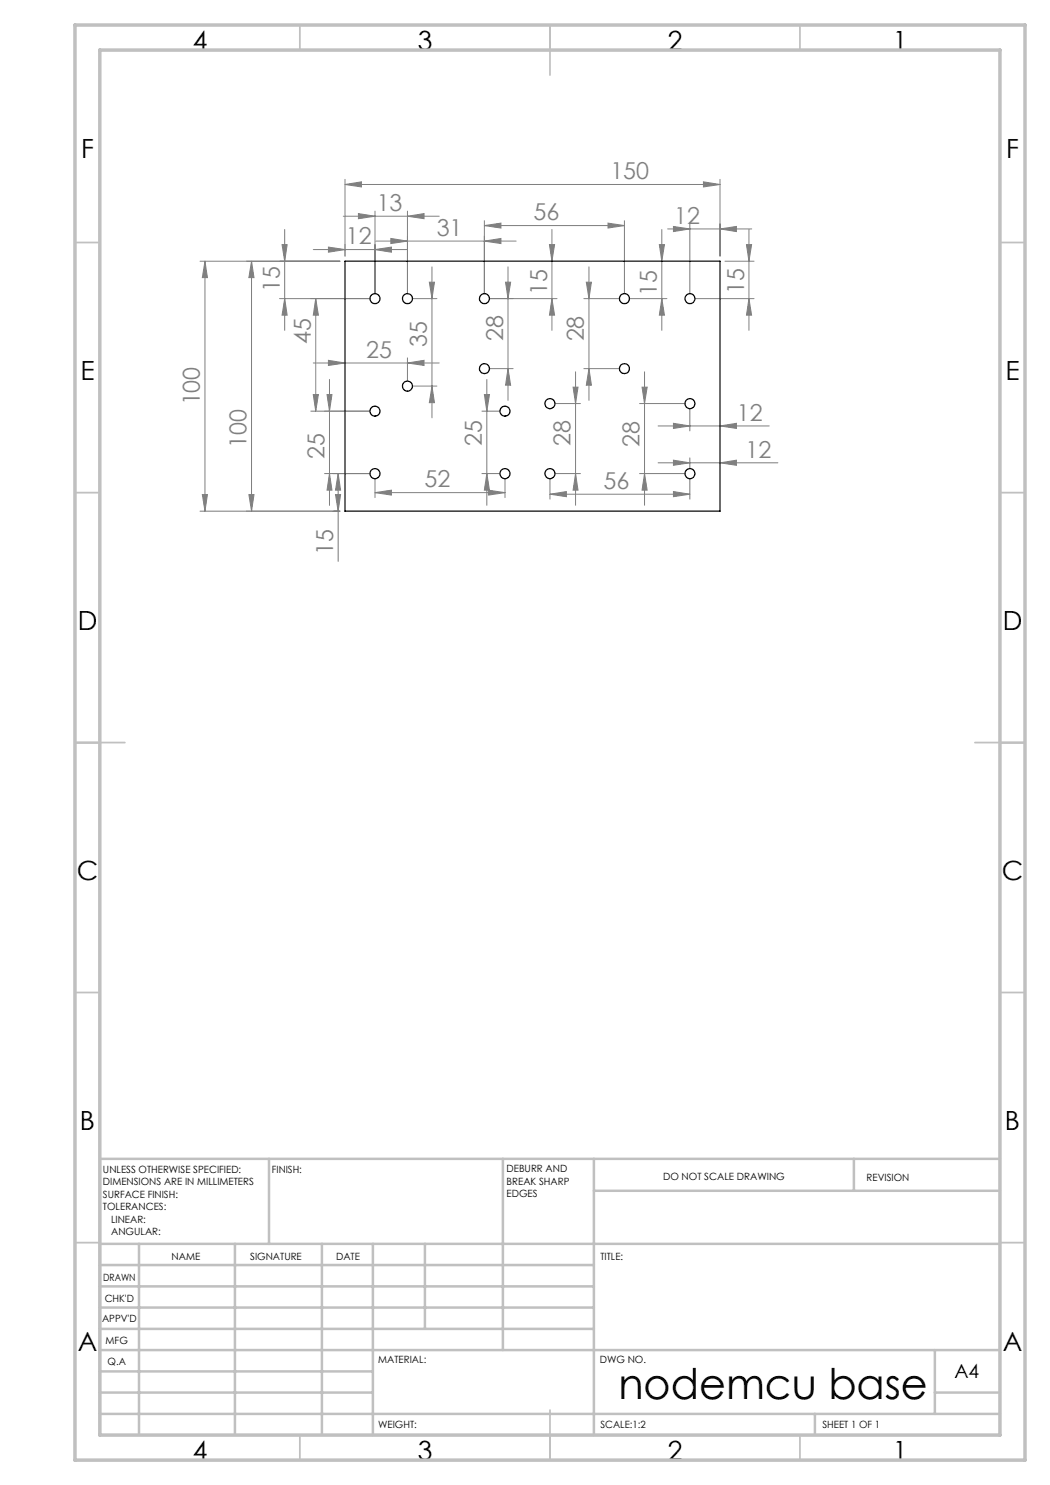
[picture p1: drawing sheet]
<svg xmlns="http://www.w3.org/2000/svg" width="210mm" height="297mm" viewBox="0 0 210 297" stroke-linecap="round" stroke-linejoin="round" font-family="sans-serif">
<g fill="none" stroke="#808080" stroke-width=".2">
<path d="M69 36.9l3.3-.5v1zM69 35.9v15.3M69 36.9h75M140.7 36.4l3.3 .5-3.3 .5zM144 35.9v15.3M40 52.2h28M41 52.2l.5 3.3h-1zM41 52.2v50M50.3 52.2v50M50.3 52.2l.5 3.3h-1zM55.9 59.7h18.1M56.4 48.9h1l-.5 3.3z"/>
<path d="M56.9 59.7l.5 3.3h-1zM56.9 45.9v20.2M62.7 49.9h18.7M63.1 59.7v22.5M63.1 59.7l.6 3.3h-1zM65.7 49.4l3.3 .5-3.3 .5zM68.7 43.2h19.1M71.7 42.7l3.3 .5-3.3 .5zM75 49.9l3.3-.5v1zM75 42.2v16.5M75.1 48.2h28.1M78.2 47.7l3.3 .5-3.3 .5z"/>
<path d="M81.5 43.2l3.3-.5v1zM81.5 42.2v16.5M82.5 59.7h4.9M85.9 56.4h1l-.5 3.3zM86.4 53.4v30.2M96.9 48.2l3.3-.5v1zM96.9 45.1l3.3-.5v1zM96.9 44.1v14.6M96.9 45.1h28M97.9 59.7h13.5M101.1 56.4h1l-.5 3.3zM101.6 53.4v26.7"/>
<path d="M109.9 48.9h1l-.5 3.3zM110.4 59.7l.5 3.3h-1zM110.4 45.9v20.2M116.8 59.7h7.1M117.3 56.4h1l-.5 3.3zM117.8 53.4v26.7M121.6 44.6l3.3 .5-3.3 .5zM124.9 44.1v14.6M125.9 59.7h7.5M131.9 48.9h1l-.5 3.3zM132.4 59.7l.5 3.3h-1zM132.4 45.9v20.2"/>
<path d="M133.5 45.8h16.9M134.7 45.3l3.3 .5-3.3 .5zM138 44.8v13.9M139 59.7h11.8M144 45.8l3.3-.5v1zM145 52.2h5.8M149.3 48.9h1l-.5 3.3zM149.8 45.9v20.2M149.8 59.7l.5 3.3h-1zM62.7 78.9h1l-.6 3.3zM62.7 72.6h25.1M65.4 78.9h1l-.5 3.3z"/>
<path d="M65.7 72.1l3.3 .5-3.3 .5zM65.9 75.9v25.2M81.5 72.6l3.3-.5v1zM81.5 71.6v4.6M82.5 77.2h4.9M86.4 77.2l.5 3.3h-1zM96.9 78.9h1l-.5 3.3zM97.4 75.9v25.2M97.9 73.7h4.7M101.6 73.7l.5 3.3h-1zM114.6 77.4h1l-.5 3.3zM115.1 74.4v26.7"/>
<path d="M116.8 73.7h7.1M117.8 73.7l.5 3.3h-1zM128.4 77.4h1l-.5 3.3zM128.9 74.4v26.7M40.5 98.9h1l-.5 3.3zM49.8 98.9h1l-.5 3.3zM62.2 82.2h11.8M64.9 94.7h9.1M65.9 94.7l.5 3.3h-1zM67.1 98.9h1l-.5 3.3zM67.6 94.7v17.6M67.6 94.7l.5 3.3h-1z"/>
<path d="M75 98.5l3.3-.5v1zM75 95.7v3.8M75 98.5h26M96.4 82.2h3.6M96.4 94.7h3.6M97.4 94.7l.5 3.3h-1zM97.7 98l3.3 .5-3.3 .5zM101 95.7v3.8M110 98.8l3.3-.5v1zM110 95.7v4.1M110 98.8h28M111 80.7h5.1"/>
<path d="M111 94.7h5.1M115.1 94.7l.5 3.3h-1zM127.9 80.7h9.1M127.9 94.7h9.1M128.9 94.7l.5 3.3h-1zM131.6 92.6h24M131.6 85.2h22.2M134.7 98.3l3.3 .5-3.3 .5zM134.7 92l3.3 .6-3.3 .5zM134.7 84.7l3.3 .5-3.3 .5zM138 95.7v4.1M138 81.7v4.5"/>
<path d="M138 91.6v2.1M144 92.6l3.3-.6v1.1zM144 85.2l3.3-.5v1zM40 102.2h28"/>
</g>
<g fill="none" stroke="#c0c0c0" stroke-width=".35">
<path d="M60 5v5M110 5v10M160 5v5M15 48.5h5M200 48.5h5M15 98.5h5M200 98.5h5M15 148.5h10M195 148.5h10M15 198.5h5M200 198.5h5M15 248.5h5"/>
<path d="M200 248.5h5M60 287v5M110 282v10M160 287v5"/>
</g>
<g fill="none" stroke="#c0c0c0" stroke-width=".5">
<path d="M53.8 231.8v17M100.6 231.8v38.2M118.8 231.8v55.2M118.8 238.2h81.2M170.8 231.8v6.4M200 231.8h-180v55.2M20 248.8h180M20 257.3h98.8M20 253h98.8M27.8 248.8v38.2M47 248.8v38.2M64.4 248.8v38.2"/>
<path d="M74.6 248.8v38.2M85 248.8v17M20 265.8h98.8M20 261.5h98.8M20 278.5h54.6M20 274.3h54.6M20 270h180M187 278.5h13M187 270v12.8M20 282.8h180M163 282.8v4.2"/>
</g>
<path d="M15 5h190v287h-190zM20 10h180v277h-180z" fill="none" stroke="#c0c0c0" stroke-width=".7"/>
<g fill="#808080">
<path d="M96.9 48.2l3.3-.5v1zM78.2 47.7l3.3 .5-3.3 .5zM144 45.8l3.3-.5v1zM134.7 45.3l3.3 .5-3.3 .5zM140.7 36.4l3.3 .5-3.3 .5zM69 36.9l3.3-.5v1z"/>
<path d="M96.9 45.1l3.3-.5v1zM121.6 44.6l3.3 .5-3.3 .5zM75 98.5l3.3-.5v1zM97.7 98l3.3 .5-3.3 .5zM134.7 92l3.3 .6-3.3 .5zM144 92.6l3.3-.6v1.1zM134.7 84.7l3.3 .5-3.3 .5zM144 85.2l3.3-.5v1z"/>
<path d="M110 98.8l3.3-.5v1zM134.7 98.3l3.3 .5-3.3 .5z"/>
<path d="M75 49.9l3.3-.5v1zM65.7 49.4l3.3 .5-3.3 .5zM81.5 43.2l3.3-.5v1zM71.7 42.7l3.3 .5-3.3 .5zM81.5 72.6l3.3-.5v1zM65.7 72.1l3.3 .5-3.3 .5z"/>
<path d="M56.9 59.7l.5 3.3h-1zM56.4 48.9h1l-.5 3.3zM40.5 98.9h1l-.5 3.3zM41 52.2l.5 3.3h-1zM149.8 59.7l.5 3.3h-1zM149.3 48.9h1l-.5 3.3zM132.4 59.7l.5 3.3h-1zM131.9 48.9h1l-.5 3.3zM110.4 59.7l.5 3.3h-1zM109.9 48.9h1l-.5 3.3z"/>
<path d="M62.7 78.9h1l-.6 3.3zM63.1 59.7l.6 3.3h-1z"/>
<path d="M114.6 77.4h1l-.5 3.3zM115.1 94.7l.5 3.3h-1z"/>
<path d="M65.4 78.9h1l-.5 3.3zM65.9 94.7l.5 3.3h-1zM67.6 94.7l.5 3.3h-1zM67.1 98.9h1l-.5 3.3zM50.3 52.2l.5 3.3h-1zM49.8 98.9h1l-.5 3.3zM85.9 56.4h1l-.5 3.3zM86.4 77.2l.5 3.3h-1zM101.1 56.4h1l-.5 3.3zM101.6 73.7l.5 3.3h-1zM117.3 56.4h1l-.5 3.3zM117.8 73.7l.5 3.3h-1zM96.9 78.9h1l-.5 3.3zM97.4 94.7l.5 3.3h-1zM128.4 77.4h1l-.5 3.3zM128.9 94.7l.5 3.3h-1z"/>
</g>
<g fill="none" stroke="#000" stroke-width=".25">
<path d="M69 52.2h75v50h-75z"/>
<circle cx="75" cy="59.7" r=".99"/>
<circle cx="81.5" cy="59.7" r="1"/>
<circle cx="96.9" cy="59.7" r=".99"/>
<circle cx="124.9" cy="59.7" r="1"/>
<circle cx="138" cy="59.7" r=".99"/>
<circle cx="81.5" cy="77.2" r="1.01"/>
<circle cx="96.9" cy="73.7" r=".99"/>
<circle cx="124.9" cy="73.7" r="1"/>
<circle cx="75" cy="94.7" r="1"/>
<circle cx="75" cy="82.2" r=".99"/>
<circle cx="101" cy="94.7" r="1"/>
<circle cx="101" cy="82.2" r=".99"/>
<circle cx="110" cy="80.7" r="1"/>
<circle cx="110" cy="94.7" r="1"/>
<circle cx="138" cy="80.7" r="1"/>
<circle cx="138" cy="94.7" r="1"/>
</g>
<text font-size="8.5" x="123.7" y="279.7">nodemcu base</text>
<g font-size="5.3">
<text x="38.5" y="9.9">4</text>
<text x="83.5" y="9.9">3</text>
<text x="133.6" y="9.9">2</text>
<text x="178.6" y="9.9">1</text>
<text x="16.2" y="31.7">F</text>
<text x="201.2" y="31.7">F</text>
<text x="16.1" y="75.9">E</text>
<text x="201.1" y="75.9">E</text>
<text x="15.5" y="125.9">D</text>
<text x="200.5" y="125.9">D</text>
<text x="15.4" y="175.9">C</text>
<text x="200.4" y="175.9">C</text>
<text x="16" y="225.9">B</text>
<text x="201" y="225.9">B</text>
<text x="15.5" y="270.2">A</text>
<text x="200.5" y="270.2">A</text>
<text x="38.5" y="291.9">4</text>
<text x="83.5" y="291.9">3</text>
<text x="133.6" y="291.9">2</text>
<text x="178.6" y="291.9">1</text>
</g>
<g font-size="4.7" fill="#808080">
<text x="122.1" y="35.9">150</text>
<text x="75.3" y="42.2">13</text>
<text x="87.3" y="47.2">31</text>
<text x="106.7" y="44.1">56</text>
<text x="134.9" y="44.8">12</text>
<text x="69.2" y="48.9">12</text>
<text x="55.9" y="58.3" transform="rotate(-90 55.9 58.3)">15</text>
<text x="109.4" y="59" transform="rotate(-90 109.4 59)">15</text>
<text x="131.4" y="59.2" transform="rotate(-90 131.4 59.2)">15</text>
<text x="148.8" y="58.7" transform="rotate(-90 148.8 58.7)">15</text>
<text x="62.2" y="68.8" transform="rotate(-90 62.2 68.8)">45</text>
<text x="73.2" y="71.6">25</text>
<text x="85.4" y="69.4" transform="rotate(-90 85.4 69.4)">35</text>
<text x="100.6" y="68.1" transform="rotate(-90 100.6 68.1)">28</text>
<text x="116.8" y="68.3" transform="rotate(-90 116.8 68.3)">28</text>
<text x="40" y="81.1" transform="rotate(-90 40 81.1)">100</text>
<text x="49.3" y="89.6" transform="rotate(-90 49.3 89.6)">100</text>
<text x="96.4" y="89.2" transform="rotate(-90 96.4 89.2)">25</text>
<text x="114.1" y="89.2" transform="rotate(-90 114.1 89.2)">28</text>
<text x="127.9" y="89.5" transform="rotate(-90 127.9 89.5)">28</text>
<text x="147.4" y="84.2">12</text>
<text x="64.9" y="91.8" transform="rotate(-90 64.9 91.8)">25</text>
<text x="149.1" y="91.5">12</text>
<text x="84.9" y="97.5">52</text>
<text x="120.7" y="97.8">56</text>
<text x="66.6" y="111" transform="rotate(-90 66.6 111)">15</text>
</g>
<text font-size="3.9" x="190.9" y="275.5">A4</text>
<g font-size="2">
<text x="20.6" y="234.6">UNLESS OTHERWISE SPECIFIED:</text>
<text x="20.6" y="237.1">DIMENSIONS ARE IN MILLIMETERS</text>
<text x="20.6" y="239.6">SURFACE FINISH:</text>
<text x="54.4" y="234.6">FINISH:</text>
<text x="101.3" y="234.5">DEBURR AND</text>
<text x="101.3" y="237">BREAK SHARP</text>
<text x="101.3" y="239.5">EDGES</text>
<text x="132.6" y="236">DO NOT SCALE DRAWING</text>
<text x="173.3" y="236.2">REVISION</text>
<text x="20.6" y="242.1">TOLERANCES:</text>
<text x="22.2" y="244.6">LINEAR:</text>
<text x="22.2" y="247.1">ANGULAR:</text>
<text x="34.3" y="252">NAME</text>
<text x="50" y="251.9">SIGNATURE</text>
<text x="67.2" y="251.9">DATE</text>
<text x="120.1" y="251.9">TITLE:</text>
<text x="20.6" y="256.1">DRAWN</text>
<text x="20.9" y="260.3">CHK'D</text>
<text x="20.4" y="264.4">APPV'D</text>
<text x="21.1" y="268.8">MFG</text>
<text x="21.5" y="273">Q.A</text>
<text x="75.6" y="272.5">MATERIAL:</text>
<text x="120" y="272.5">DWG NO.</text>
<text x="75.6" y="285.5">WEIGHT:</text>
<text x="120.1" y="285.6">SCALE:1:2</text>
<text x="164.5" y="285.6">SHEET 1 OF 1</text>
</g>
</svg>
